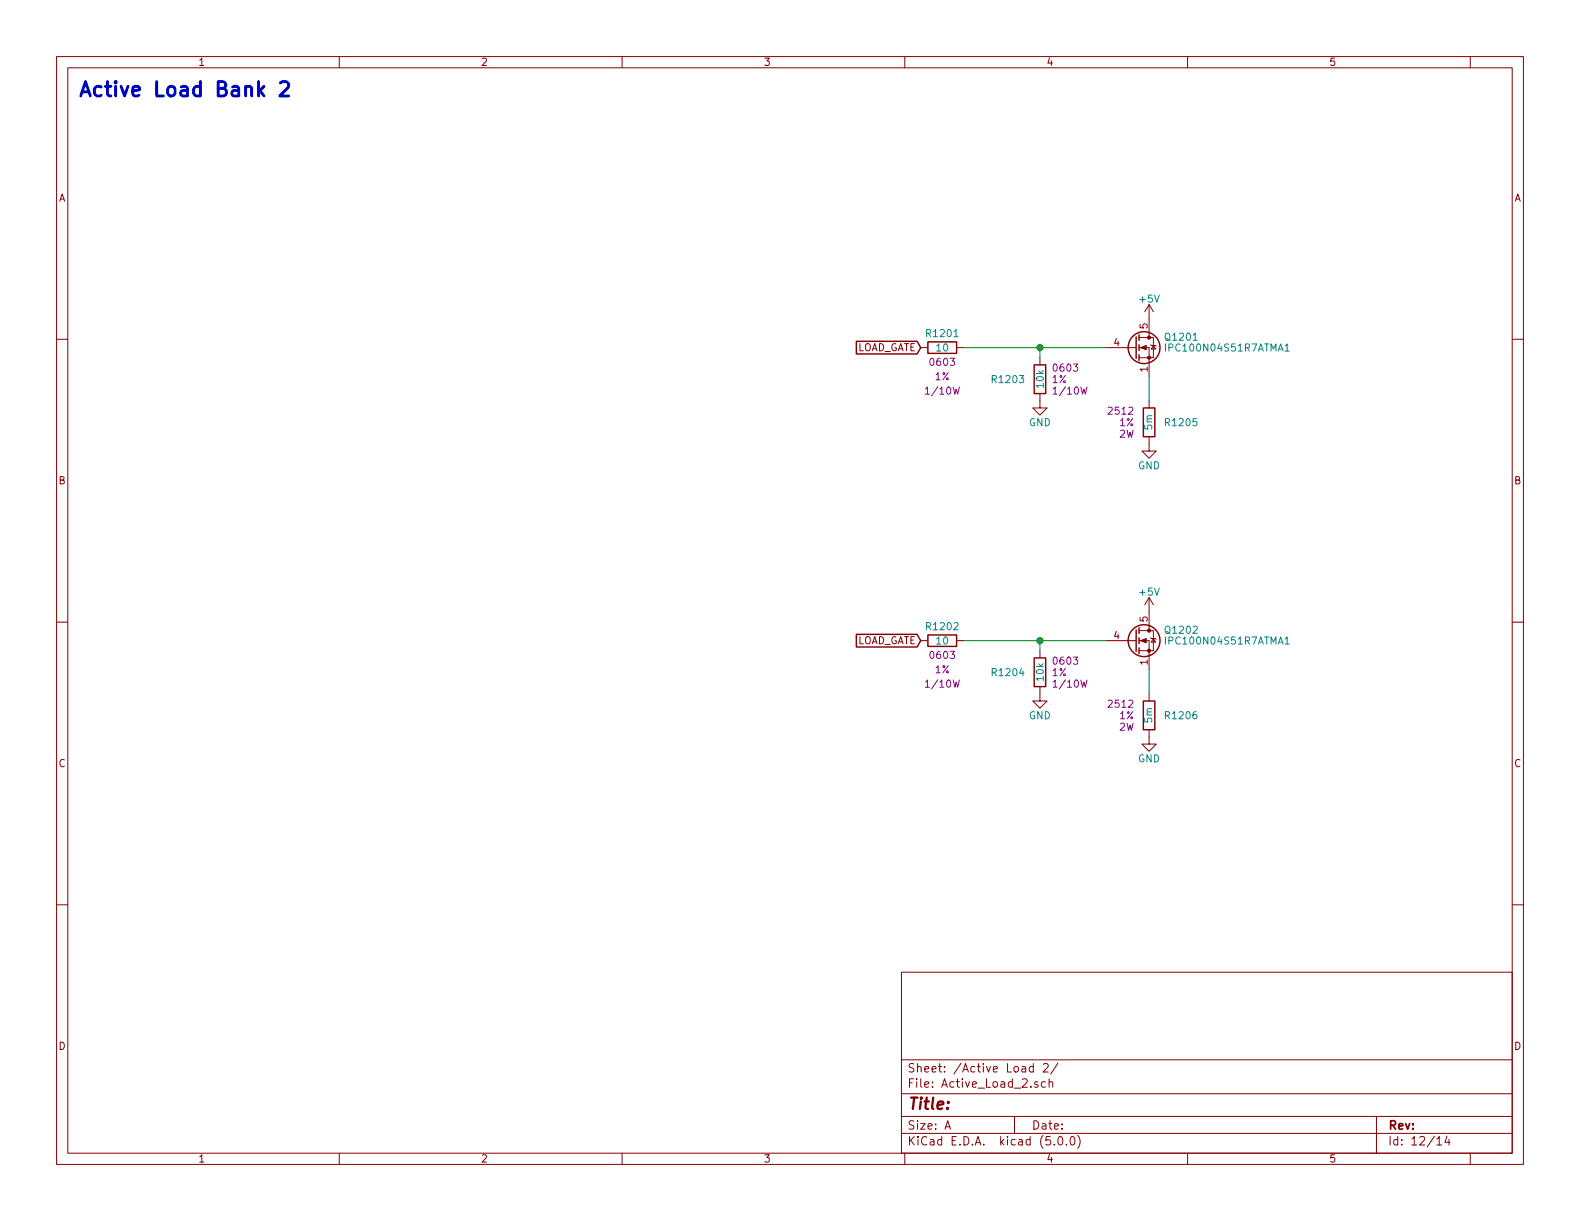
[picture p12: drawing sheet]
<svg xmlns="http://www.w3.org/2000/svg" width="279mm" height="216mm" viewBox="0 0 279 216" stroke-linecap="round" stroke-linejoin="round" font-family="sans-serif">
<g fill="none" stroke="#840000" stroke-width=".18">
<path d="M10 10h259.4v195.9h-259.4zM12 12h255.4v191.9h-255.4zM60 10v2M110 10v2M160 10v2M210 10v2M260 10v2M10 60h2M201.4 59.7h1.8M203.2 59.7h.8v3.5h-2.6M203.2 53.8v5.9M203.2 53.8l-.8 1.3"/>
<path d="M203.2 53.8l.8 1.3M267.4 60h2M162.8 61.5h1.3M169.2 61.5h1.2M183.9 69.6v2.5h1.3l-1.3 1.3-1.3-1.3h1.3M183.9 63.2v1.3M195.6 61.5h5.3M201.4 61.5h1.8v5M203.2 77.2v2.6h1.3l-1.3 1.2-1.3-1.2h1.3M203.2 70.9v1.2M203.5 61l.1 .1h.7l.2 .1M204 61.1l.3 .6h-.7z"/>
<path d="M10 110h2M162.8 113.3h1.3M169.2 113.3h1.2M183.9 115.1v1.2M195.6 113.3h5.3M201.4 113.3h1.8v5.1M201.4 111.5h1.8M203.2 111.5h.8v3.6h-2.6M203.2 105.7v5.8M203.2 105.7l-.8 1.2M203.2 105.7l.8 1.2M203.5 112.8l.1 .1h.7l.2 .1"/>
<path d="M204 112.9l.3 .6h-.7zM267.4 110h2M183.9 121.4v2.6h1.3l-1.3 1.2-1.3-1.2h1.3M203.2 129v2.6h1.3l-1.3 1.2-1.3-1.2h1.3M203.2 122.7v1.3M10 160h2M267.4 160h2M159.4 171.9h108v32h-108zM159.4 197.4h108M159.4 193.4h108M159.4 187.4h108M167.1 199.7l.5-1.5 .5 1.5"/>
<path d="M167.2 199.2h.8M179.4 197.4v3M182.7 188.6h-.4l-.3 .2 .1 .6 .2 .2 .4-.1M182.7 188.1v1.5M183.5 191.3h-.3l-.2 .2v.2l.5 .1v.4h-.5M184.5 188.2l.2-.1h.4l.3 .4-.9 1.1h.9M184.9 191.3h-.4l-.4 .2 .1 .6 .3 .2 .4-.1M185.5 191.4l.2-.1h.4l.1 1M185.5 190.8v1.5M187.1 188l-1.3 1.9M243.4 197.4v6.5M60 203.9v2"/>
<path d="M110 203.9v2M159.4 200.4h108M160 203.9v2M186.4 202.3v.2M187.2 201.1l.4-.1a.94 .94 0 0 1 0 1.5 .79 .79 0 0 1-.4-1.4zM188.6 202.3v.2M189.4 201.1l.3-.1a.94 .94 0 0 1 0 1.5 .82 .82 0 0 1-.3-1.4zM190.6 200.8a1.71 1.71 0 0 1 0 2.2M210 203.9v2M254.1 201.4l.4-.4v1.5M254.1 202.5h.8M255.9 200.9l-.4 1.1h.9"/>
<path d="M256.2 201.5v1M260 203.9v2"/>
</g>
<g fill="none" stroke="#840000" stroke-width=".25">
<path d="M200.9 59.6v3.8M201.4 59.2v1M151.4 60.4h10.8l.6 1.1-.6 1.1h-10.8zM164.1 60.5h5.1v2h-5.1zM182.9 64.5h2v5.1h-2zM201.4 61v1M201.4 62.7v1.1M202.2 72.1h2v5.1h-2zM151.4 112.2h10.8l.6 1.1-.6 1.1h-10.8zM164.1 112.3h5.1v2h-5.1zM182.9 116.3h2v5.1h-2zM200.9 111.4v3.8"/>
<path d="M201.4 111v1M201.4 112.8v1M201.4 114.6v1M202.2 124h2v5h-2z"/>
<circle cx="202.3" cy="61.5" r="2.82"/>
<circle cx="202.3" cy="113.3" r="2.82"/>
</g>
<g fill="#840000" stroke="#840000" stroke-width=".18">
<path d="M201.7 61.5l1-.4v.7z"/>
<path d="M201.7 113.3l1-.4v.8z"/>
<circle cx="203.2" cy="63.2" r=".28"/>
<circle cx="203.2" cy="59.7" r=".28"/>
<circle cx="203.2" cy="115.1" r=".28"/>
<circle cx="203.2" cy="111.5" r=".28"/>
</g>
<path d="M206.1 60.8v1.3M227.3 61.2l.3-.4v1.3M227.3 62.1h.7M206.1 112.6v1.3M227.3 113l.3-.4v1.3M227.3 113.9h.7" fill="none" stroke="#008484" stroke-width=".18"/>
<path d="M170.4 61.5h25.2M183.9 61.5v1.7M203.2 66.5v4.4M170.4 113.3h25.2M183.9 113.3v1.8M203.2 118.4v4.3" fill="none" stroke="#008400" stroke-width=".18"/>
<g fill="#008400" stroke="#008400" stroke-width=".25">
<circle cx="183.9" cy="61.5" r=".51"/>
<circle cx="183.9" cy="113.3" r=".51"/>
</g>
<path d="M49.6 14.7l.4-.3h.6a.64 .64 0 0 1 .5 .7l-.2 .4-1.4 1.5h1.6" fill="none" stroke="#0000c2" stroke-width=".51"/>
<text font-size="3.5" fill="#0000c2" x="13.7" y="17.1">Active Load Bank 2</text>
<text font-size="2.8" fill="#840000" x="160.4" y="196.2">Title:</text>
<g font-size="2.1" fill="#840000">
<text x="160.4" y="189.6">Sheet: /Active Load 2/</text>
<text x="160.4" y="192.3">File: Active_Load_2.sch</text>
<text x="160.4" y="202.5">KiCad E.D.A. kicad (5.0.0)</text>
<text x="160.4" y="199.7">Size: A</text>
<text x="182.4" y="199.7">Date:</text>
<text x="245.4" y="199.7">Rev:</text>
<text x="245.4" y="202.5">Id: 12/14</text>
</g>
<g font-size="1.8" fill="#840000">
<text x="35" y="11.6">1</text>
<text x="85" y="11.6">2</text>
<text x="135" y="11.6">3</text>
<text x="185" y="11.6">4</text>
<text x="235" y="11.6">5</text>
<text x="10.4" y="35.6">A</text>
<text x="267.8" y="35.6">A</text>
<text x="202.9" y="58.1" transform="rotate(-90 202.9 58.1)">5</text>
<text x="151.1" y="62.1">LOAD_GATE</text>
<text x="197" y="61.2">4</text>
<text x="202.9" y="65.8" transform="rotate(-90 202.9 65.8)">1</text>
<text x="10.4" y="85.6">B</text>
<text x="267.8" y="85.6">B</text>
<text x="151.1" y="113.9">LOAD_GATE</text>
<text x="197" y="113">4</text>
<text x="202.9" y="110" transform="rotate(-90 202.9 110)">5</text>
<text x="202.9" y="117.6" transform="rotate(-90 202.9 117.6)">1</text>
<text x="10.4" y="135.6">C</text>
<text x="267.8" y="135.6">C</text>
<text x="10.4" y="185.6">D</text>
<text x="267.8" y="185.6">D</text>
<text x="35" y="205.5">1</text>
<text x="85" y="205.5">2</text>
<text x="135" y="205.5">3</text>
<text x="185" y="205.5">4</text>
<text x="235" y="205.5">5</text>
</g>
<g font-size="1.8" fill="#008484">
<text x="201.6" y="53.5">+5V</text>
<text x="164" y="59.6">R1201</text>
<text x="165.7" y="62.2">10</text>
<text x="206.2" y="60.2">Q1201</text>
<text x="206.7" y="62.2">IPC100N04S51R7ATMA1</text>
<text x="175.6" y="67.7">R1203</text>
<text x="184.6" y="68.5" transform="rotate(-90 184.6 68.5)">10k</text>
<text x="181.9" y="75.4">GND</text>
<text x="203.8" y="75.9" transform="rotate(-90 203.8 75.9)">5m</text>
<text x="206.3" y="75.4">R1205</text>
<text x="201.2" y="83">GND</text>
<text x="201.6" y="105.3">+5V</text>
<text x="164" y="111.4">R1202</text>
<text x="165.7" y="114">10</text>
<text x="206.2" y="112.1">Q1202</text>
<text x="206.7" y="114">IPC100N04S51R7ATMA1</text>
<text x="175.6" y="119.6">R1204</text>
<text x="184.6" y="120.3" transform="rotate(-90 184.6 120.3)">10k</text>
<text x="181.9" y="127.2">GND</text>
<text x="203.8" y="127.8" transform="rotate(-90 203.8 127.8)">5m</text>
<text x="206.3" y="127.2">R1206</text>
<text x="201.2" y="134.8">GND</text>
</g>
<g font-size="1.8" fill="#840084">
<text x="164.7" y="64.7">0603</text>
<text x="186.5" y="65.7">0603</text>
<text x="164.1" y="69.8">1/10W</text>
<text x="165.4" y="67.2">1%</text>
<text x="186.1" y="67.7">1%</text>
<text x="186.7" y="69.8">1/10W</text>
<text x="196.2" y="73.3">2512</text>
<text x="197.9" y="77.4">2W</text>
<text x="198" y="75.4">1%</text>
<text x="164.7" y="116.5">0603</text>
<text x="165.4" y="119">1%</text>
<text x="186.1" y="119.6">1%</text>
<text x="186.5" y="117.5">0603</text>
<text x="164.1" y="121.6">1/10W</text>
<text x="186.7" y="121.6">1/10W</text>
<text x="196.2" y="125.1">2512</text>
<text x="197.9" y="129.2">2W</text>
<text x="198" y="127.2">1%</text>
</g>
</svg>
